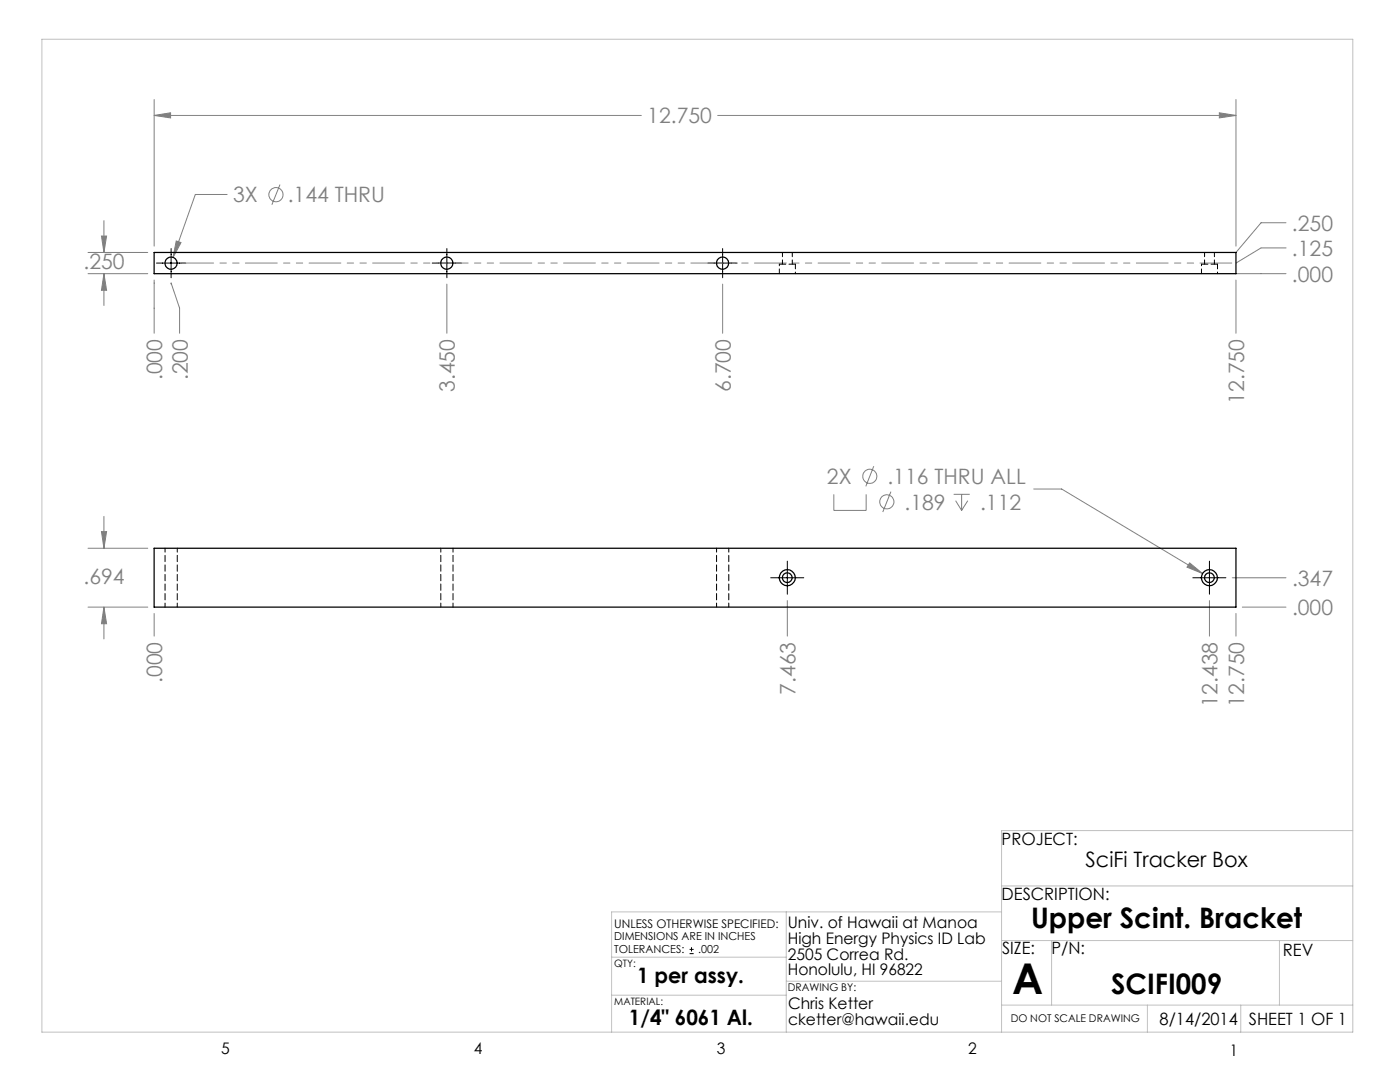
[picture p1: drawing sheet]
<svg xmlns="http://www.w3.org/2000/svg" width="279mm" height="216mm" viewBox="0 0 279 216" stroke-linecap="round" stroke-linejoin="round" font-family="sans-serif">
<g fill="none" stroke="#808080" stroke-width=".2">
<path d="M30.8 19.9v29.2M246.7 19.9v29.2M30.8 23l3.2-.5v1zM30.8 23h97.2M45.3 38.8h-6.3l-4.5 12.6M55.9 36.8l-1.6 4.1M143.2 23h103.5M243.3 22.5l3.4 .5-3.4 .5zM17.6 54.6h11.9M17.6 50.4h11.9M20.2 47.1h1.1l-.6 3.3zM20.7 54.6l.6 3.3h-1.1z"/>
<path d="M20.7 44v6.4M20.7 54.6v6.4M30.8 55.9v10.6M34.1 56.7v-.2l1.7 5v5M35.2 48.1l.9 .3-1.6 3zM89.2 56.7v9.8M144.2 56.7v9.8M246.7 55.9v10.6M246.7 54.6h9.9M256.6 44.4h-4.9l-5 6M166.4 98.6v3.2h6.5v-3.2M174.4 93l-1.6 4"/>
<path d="M177.8 98.1l-1.6 4.1M190.3 98.6h3.2M190.7 99.9l1.2 1.9M191.9 98.6v3.2M193.1 99.9l-1.2 1.9M206.3 97.6h5.6l28.1 16.8M17.6 109.4h11.9M20.2 106.1h1.1l-.6 3.3zM20.7 103v6.4M157.1 119.8v7.1M237.4 112.3l2.6 2.1-3.1-1.2zM241.4 119.8v7.1"/>
<path d="M245.9 115.3h10.7M17.6 121.1h11.9M20.7 121.1l.6 3.4h-1.1zM20.7 121.1v6.4M30.8 122.4v4.5M246.7 122.4v4.5M247.9 121.1h8.7"/>
<circle cx="55.1" cy="38.9" r="1.41"/>
<circle cx="173.6" cy="95" r="1.41"/>
<circle cx="177" cy="100.1" r="1.41"/>
</g>
<g fill="none" stroke="#000" stroke-width=".2">
<path d="M31.2 52.5h5.8M34.1 49.6v5.8M86.3 52.5h5.8M89.2 49.6v5.8M141.3 52.5h5.8M144.2 49.6v5.8M153.8 115.3h6.6M157.1 112v6.6M238.1 115.3h6.6M241.4 112v6.6M137.6 190.3h.8M137.6 189.4h.8"/>
<path d="M138 189v.9"/>
</g>
<path d="M251.7 49.5h5M251.7 49.5l-5 3" fill="none" stroke="#808080" stroke-width=".2" stroke-dasharray="6.3 1.3 1.3 1.3 1.3 1.3"/>
<path d="M246.7 52.5h-211.3" fill="none" stroke="#808080" stroke-width=".2" stroke-dasharray="6.3 1.3 1.3 1.3 1.3 1.3" stroke-dashoffset="-.8"/>
<g fill="none" stroke="#c0c0c0" stroke-width=".2">
<path d="M8.4 7.8h261.6v198.2h-261.6zM199.9 176.8h70.1M270 165.7h-70.1v40.3M122.1 198.6h34.8M122.1 191h34.8M156.9 182v24M156.9 195.8h43M199.9 182h-77.8v24M199.9 187.7h70.1M209.9 187.7v12.9M255.3 187.7v12.9M199.9 200.6h70.1"/>
<path d="M229 200.6v5.4M247.6 200.6v5.4"/>
</g>
<path d="M243.3 22.5l3.4 .5-3.4 .5zM30.8 23l3.2-.5v1zM20.2 47.1h1.1l-.6 3.3zM20.7 54.6l.6 3.3h-1.1zM35.2 48.1l-.7 3.3 1.6-3zM237.4 112.3l-.5 .9 3.1 1.2zM20.2 106.1h1.1l-.6 3.3zM20.7 121.1l.6 3.4h-1.1z" fill="#808080"/>
<g fill="none" stroke="#000" stroke-width=".25">
<path d="M30.8 50.4h215.9v4.2h-215.9zM30.8 109.4h215.9v11.7h-215.9z"/>
<circle cx="34.1" cy="52.5" r="1.22"/>
<circle cx="89.2" cy="52.5" r="1.22"/>
<circle cx="144.2" cy="52.5" r="1.22"/>
<circle cx="157.1" cy="115.3" r=".97"/>
<circle cx="157.1" cy="115.3" r="1.6"/>
<circle cx="241.4" cy="115.3" r=".97"/>
<circle cx="241.4" cy="115.3" r="1.6"/>
</g>
<path d="M158.7 52.7h-3.2M243 52.7h-3.2" fill="none" stroke="#000" stroke-width=".2" stroke-dasharray="1.3 .6"/>
<path d="M155.5 52.7v1.9M158.7 54.6v-1.9M239.8 52.7v1.9M243 54.6v-1.9" fill="none" stroke="#000" stroke-width=".2" stroke-dasharray="1.3 .6" stroke-dashoffset=".9"/>
<path d="M156.2 50.4v2.3M158.1 52.7v-2.3M240.4 50.4v2.3M242.4 52.7v-2.3" fill="none" stroke="#000" stroke-width=".2" stroke-dasharray="1.3 .6" stroke-dashoffset=".4"/>
<path d="M32.9 109.4v11.7M88 109.4v11.7M143 109.4v11.7M35.4 121.1v-11.7M90.4 121.1v-11.7M145.4 121.1v-11.7" fill="none" stroke="#000" stroke-width=".2" stroke-dasharray="1.3 .6" stroke-dashoffset=".5"/>
<text font-size="8.5" x="202" y="198.3">A</text>
<g font-size="5.6">
<text x="205.8" y="185.1">Upper Scint. Bracket</text>
<text x="221.8" y="198.4">SCIFI009</text>
</g>
<g font-size="4.2" fill="#808080">
<text x="129.2" y="24.6">12.750</text>
<text x="46.5" y="40.4">3X</text>
<text x="57.4" y="40.4">.144 THRU</text>
<text x="257.8" y="46">.250</text>
<text x="16.7" y="53.6">.250</text>
<text x="257.8" y="51.1">.125</text>
<text x="257.8" y="56.2">.000</text>
<text x="32.4" y="75.9" transform="rotate(-90 32.4 75.9)">.000</text>
<text x="37.5" y="75.9" transform="rotate(-90 37.5 75.9)">.200</text>
<text x="90.8" y="78.2" transform="rotate(-90 90.8 78.2)">3.450</text>
<text x="145.8" y="78.2" transform="rotate(-90 145.8 78.2)">6.700</text>
<text x="248.3" y="80.5" transform="rotate(-90 248.3 80.5)">12.750</text>
<text x="165" y="96.6">2X</text>
<text x="177.1" y="96.6">.116 THRU ALL</text>
<text x="180.5" y="101.7">.189</text>
<text x="195.6" y="101.7">.112</text>
<text x="16.7" y="116.5">.694</text>
<text x="257.9" y="116.9">.347</text>
<text x="257.9" y="122.7">.000</text>
<text x="32.4" y="136.3" transform="rotate(-90 32.4 136.3)">.000</text>
<text x="158.7" y="138.6" transform="rotate(-90 158.7 138.6)">7.463</text>
<text x="243" y="141" transform="rotate(-90 243 141)">12.438</text>
<text x="248.3" y="141" transform="rotate(-90 248.3 141)">12.750</text>
</g>
<g font-size="4.2">
<text x="216.7" y="173.1">SciFi Tracker Box</text>
<text x="127.2" y="196.2">1 per assy.</text>
<text x="125.5" y="204.6">1/4&quot; 6061 Al.</text>
</g>
<g font-size="3.4">
<text x="199.9" y="168.5">PROJECT:</text>
<text x="199.9" y="179.6">DESCRIPTION:</text>
<text x="200" y="190.5">SIZE:</text>
<text x="209.9" y="190.5">P/N:</text>
<text x="256" y="190.8">REV</text>
<text x="231.4" y="204.5">8/14/2014</text>
<text x="249.2" y="204.5">SHEET 1 OF 1</text>
</g>
<g font-size="3.2">
<text x="157.2" y="185.1">Univ. of Hawaii at Manoa</text>
<text x="157.2" y="188.3">High Energy Physics ID Lab</text>
<text x="157.2" y="191.5">2505 Correa Rd.</text>
<text x="157.2" y="194.6">Honolulu, HI 96822</text>
<text x="157.3" y="201.4">Chris Ketter</text>
<text x="157.3" y="204.6">cketter@hawaii.edu</text>
<text x="44.2" y="210.4">5</text>
<text x="94.6" y="210.3">4</text>
<text x="143.1" y="210.4">3</text>
<text x="193.2" y="210.3">2</text>
<text x="245.4" y="210.6">1</text>
</g>
<text font-size="2.4" x="122.6" y="185.1">UNLESS OTHERWISE SPECIFIED:</text>
<g font-size="2.2">
<text x="122.6" y="187.6">DIMENSIONS ARE IN INCHES</text>
<text x="122.6" y="190.3">TOLERANCES:</text>
<text x="139.4" y="190.3">.002</text>
</g>
<g font-size="2.1">
<text x="157.2" y="197.8">DRAWING BY:</text>
<text x="201.7" y="204">DO NOT SCALE DRAWING</text>
</g>
<g font-size="2">
<text x="122.6" y="192.9">QTY:</text>
<text x="122.6" y="200.5">MATERIAL:</text>
</g>
</svg>
